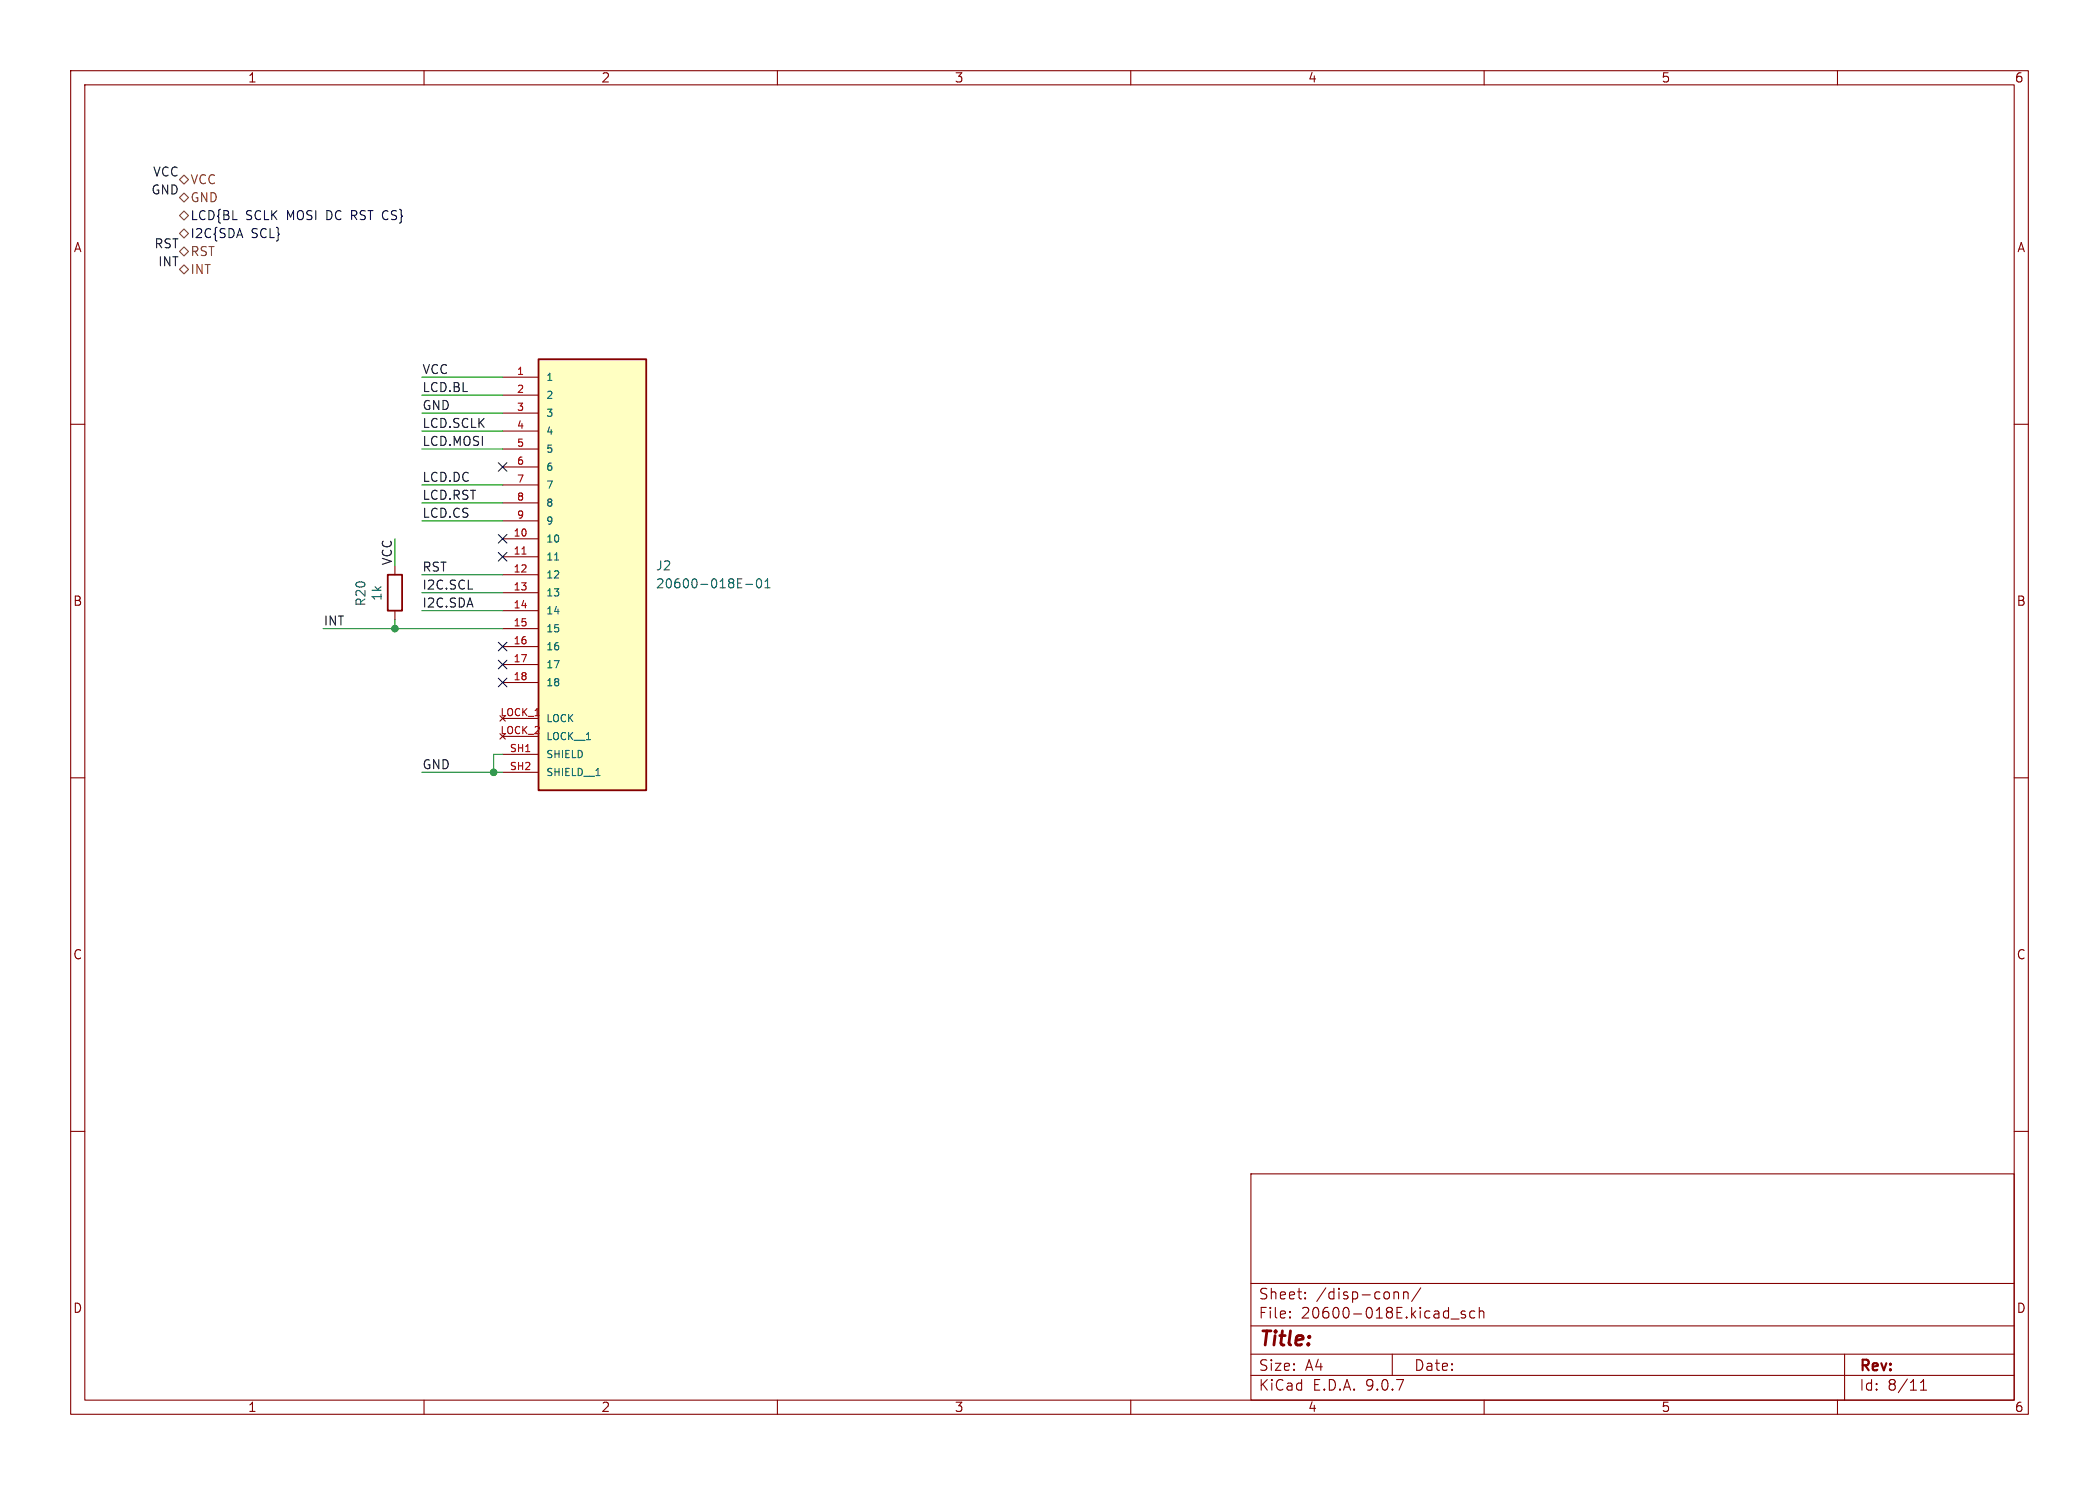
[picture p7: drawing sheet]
<svg xmlns="http://www.w3.org/2000/svg" width="297mm" height="210mm" viewBox="0 0 297 210" stroke-linecap="round" stroke-linejoin="round" font-family="sans-serif">
<g fill="none" stroke="#840000" stroke-width=".15">
<path d="M10 10h277v190h-277zM12 12h273v186h-273zM60 10v2M110 10v2M160 10v2M210 10v2M260 10v2M10 60h2M285 60h2M10 110h2M285 110h2M10 160h2"/>
<path d="M177 166h108v32h-108zM285 160h2M60 198v2M110 198v2M160 198v2M177 194.5h108M177 191.5h108M177 187.5h108M177 181.5h108M182.5 186.3h.1l-.1 .1M182.5 186.3v.1M182.5 185.5v.1"/>
<path d="M182.5 185.5h.1l-.1 .1M184.7 183.6v.1M184.7 183.6h-.1l.1 .1M184.7 182.8v.1M184.7 182.8h-.1l.1 .1M197 191.5v3M197.2 182.7v1M197.2 182.8a.37 .37 0 0 1 .7 .1v.8M198.6 182.8a.37 .37 0 0 1 .6 .1v.8M198.6 182.7v1M201 182.1l-1.3 2M205.3 186.5h1.2"/>
<path d="M207.3 185.5l-.3-.1-.3 .2 .1 .2 .5 .2 .1 .1-.1 .2-.1 .1-.5-.1M208.7 185.5l-.5-.1-.2 .3v.4l.1 .2 .1 .1 .5-.1M209.3 185.5a.37 .37 0 0 1 .7 .1v.8M209.3 184.9v1.5M210 198v2M260 198v2M261 191.5v6.5M271.7 196.6h.9M271.7 195.5l.5-.4v1.5"/>
</g>
<path d="M76.2 50.8h15.2v61h-15.2z" fill="#ffffc2"/>
<path d="M76.2 50.8h15.2v61h-15.2zM54.9 81.3h2v5.1h-2z" fill="none" stroke="#840000" stroke-width=".25"/>
<g fill="none" stroke="#840000" stroke-width=".15">
<path d="M71.1 53.3h5.1M71.1 55.9h5.1M71.1 58.4h5.1M71.1 61h5.1M71.1 63.5h5.1M71.1 66h5.1M71.1 68.6h5.1M71.1 71.1h5.1M71.1 73.7h5.1M71.1 76.2h5.1M71.1 78.7h5.1M55.9 80v1.3"/>
<path d="M55.9 86.4v1.2M71.1 81.3h5.1M71.1 83.8h5.1M71.1 86.4h5.1M71.1 88.9h5.1M71.1 91.4h5.1M71.1 94h5.1M71.1 96.5h5.1M71.1 101.6h5.1M71.1 104.1h5.1M71.1 106.7h5.1M71.1 109.2h5.1"/>
</g>
<path d="M78.5 79.2h.6M105.5 82.6h1M107.2 82l.1-.1a.69 .69 0 0 1 .3 1.1l-.1 .1a.69 .69 0 0 1-.3-1.1zM108.2 83.1h.8M108.2 82.2l.4-.3v1.2M84.3 109.7h.6" fill="none" stroke="#006464" stroke-width=".15"/>
<path d="M73.9 78.4h.5" fill="none" stroke="#a90000" stroke-width=".15"/>
<path d="M25.4 25.4l.6-.6 .7 .6-.7 .6zM25.4 33l.6-.6 .7 .6-.7 .7zM25.4 35.6l.6-.7 .7 .7-.7 .6zM25.4 30.5l.6-.7 .7 .7-.7 .6zM25.4 38.1l.6-.6 .7 .6-.7 .6zM25.4 27.9l.6-.6 .7 .6-.7 .7z" fill="none" stroke="#725600" stroke-width=".15"/>
<g fill="none" stroke="#009600" stroke-width=".15">
<path d="M59.7 58.4h11.4M59.7 55.9h11.4M59.7 53.3h11.4M55.9 76.2v3.8M59.7 61h11.4M59.7 63.5h11.4M59.7 68.6h11.4M59.7 71.1h11.4M59.7 73.7h11.4M45.7 88.9h25.4M55.9 87.6v1.3M59.7 86.4h11.4"/>
<path d="M59.7 83.8h11.4M59.7 81.3h11.4M59.7 109.2h11.4M71.1 106.7h-1.3v2.5"/>
</g>
<path d="M70.5 65.4l1.2 1.2M70.5 78.1l1.2 1.2M70.5 75.6l1.2 1.2M71.7 65.4l-1.2 1.2M71.7 78.1l-1.2 1.2M71.7 75.6l-1.2 1.2M70.5 90.8l1.2 1.2M70.5 93.4l1.2 1.2M70.5 95.9l1.2 1.2M71.7 90.8l-1.2 1.2M71.7 93.4l-1.2 1.2M71.7 95.9l-1.2 1.2" fill="none" stroke="#000084" stroke-width=".15"/>
<g fill="#009600" stroke="#009600" stroke-width=".15">
<circle cx="69.8" cy="109.2" r=".46"/>
<circle cx="55.9" cy="88.9" r=".46"/>
</g>
<text font-size="2.8" fill="#840000" x="178" y="190.9">Title:</text>
<g font-size="2.1" fill="#840000">
<text x="178" y="184">Sheet:</text>
<text x="186.2" y="184">/disp-conn/</text>
<text x="178" y="186.7">File:</text>
<text x="184.1" y="186.7">20600-018E.kicad_sch</text>
<text x="178" y="196.9">KiCad</text>
<text x="178" y="194.1">Size:</text>
<text x="184.7" y="194.1">A4</text>
<text x="185.7" y="196.9">E.D.A.</text>
<text x="193.3" y="196.9">9.0.7</text>
<text x="200" y="194.1">Date:</text>
<text x="263" y="194.3">Rev:</text>
<text x="263" y="196.9">Id:</text>
<text x="267.1" y="196.9">8/11</text>
</g>
<g font-size="1.8" fill="#840000">
<text x="35" y="11.9">1</text>
<text x="85" y="11.9">2</text>
<text x="135" y="11.9">3</text>
<text x="185" y="11.9">4</text>
<text x="235" y="11.9">5</text>
<text x="285" y="11.9">6</text>
<text x="10.3" y="35.9">A</text>
<text x="285.3" y="35.9">A</text>
<text x="10.3" y="85.9">B</text>
<text x="285.3" y="85.9">B</text>
<text x="10.3" y="135.9">C</text>
<text x="285.3" y="135.9">C</text>
<text x="10.3" y="185.9">D</text>
<text x="285.3" y="185.9">D</text>
<text x="35" y="199.9">1</text>
<text x="85" y="199.9">2</text>
<text x="135" y="199.9">3</text>
<text x="185" y="199.9">4</text>
<text x="235" y="199.9">5</text>
<text x="285" y="199.9">6</text>
</g>
<g font-size="1.8" fill="#0f0f0f">
<text x="21.3" y="27.6">GND</text>
<text x="21.6" y="25.1">VCC</text>
<text x="21.7" y="35.2">RST</text>
<text x="22.3" y="37.8">INT</text>
<text x="59.7" y="53">VCC</text>
<text x="59.7" y="58.1">GND</text>
<text x="59.7" y="55.5">LCD.BL</text>
<text x="59.7" y="63.2">LCD.MOSI</text>
<text x="59.7" y="60.6">LCD.SCLK</text>
<text x="59.7" y="70.8">LCD.RST</text>
<text x="59.7" y="68.2">LCD.DC</text>
<text x="59.7" y="73.3">LCD.CS</text>
<text x="55.5" y="80" transform="rotate(-90 55.5 80)">VCC</text>
<text x="59.7" y="80.9">RST</text>
<text x="59.7" y="83.5">I2C.SCL</text>
<text x="45.7" y="88.6">INT</text>
<text x="59.7" y="86">I2C.SDA</text>
<text x="59.7" y="108.9">GND</text>
</g>
<g font-size="1.8" fill="#725600">
<text x="26.9" y="26.3">VCC</text>
<text x="26.9" y="28.8">GND</text>
<text x="26.9" y="36.4">RST</text>
<text x="26.9" y="39">INT</text>
</g>
<g font-size="1.8" fill="#000084">
<text x="26.9" y="33.9">I2C{SDA</text>
<text x="26.9" y="31.3">LCD{BL</text>
<text x="34.7" y="31.3">SCLK</text>
<text x="35.5" y="33.9">SCL}</text>
<text x="40.7" y="31.3">MOSI</text>
<text x="46.5" y="31.3">DC RST CS}</text>
</g>
<g font-size="1.8" fill="#006464">
<text x="92.7" y="80.9">J2</text>
<text x="92.7" y="83.4">20600-018E-01</text>
<text x="51.9" y="85.8" transform="rotate(-90 51.9 85.8)">R20</text>
<text x="54.2" y="85.1" transform="rotate(-90 54.2 85.1)">1k</text>
</g>
<g font-size="1.4" fill="#a90000">
<text x="73" y="53.1">1</text>
<text x="73" y="55.6">2</text>
<text x="73" y="58.2">3</text>
<text x="73" y="60.7">4</text>
<text x="73" y="63.2">5</text>
<text x="73" y="65.8">6</text>
<text x="73" y="68.3">7</text>
<text x="73" y="70.9">8</text>
<text x="72.6" y="75.9">10</text>
<text x="73" y="73.4">9</text>
<text x="72.6" y="78.5">11</text>
<text x="72.6" y="81">12</text>
<text x="72.6" y="83.6">13</text>
<text x="72.6" y="86.1">14</text>
<text x="72.6" y="88.6">15</text>
<text x="72.6" y="91.2">16</text>
<text x="72.6" y="93.7">17</text>
<text x="70.7" y="101.3">LOCK_1</text>
<text x="72.6" y="96.3">18</text>
<text x="70.7" y="103.9">LOCK_2</text>
<text x="72" y="106.4">SH1</text>
<text x="72" y="109">SH2</text>
</g>
<g font-size="1.4" fill="#006464">
<text x="77.2" y="54.1">1</text>
<text x="77.2" y="56.6">2</text>
<text x="77.2" y="59.2">3</text>
<text x="77.2" y="61.7">4</text>
<text x="77.2" y="64.2">5</text>
<text x="77.2" y="66.8">6</text>
<text x="77.2" y="69.3">7</text>
<text x="77.2" y="71.9">8</text>
<text x="77.2" y="74.4">9</text>
<text x="77.2" y="76.9">10</text>
<text x="77.2" y="79.5">11</text>
<text x="77.2" y="82">12</text>
<text x="77.2" y="84.6">13</text>
<text x="77.2" y="87.1">14</text>
<text x="77.2" y="89.6">15</text>
<text x="77.2" y="92.2">16</text>
<text x="77.2" y="94.7">17</text>
<text x="77.2" y="97.3">18</text>
<text x="77.2" y="102.3">LOCK</text>
<text x="77.2" y="104.9">LOCK__1</text>
<text x="77.2" y="107.4">SHIELD</text>
<text x="77.2" y="110">SHIELD__1</text>
</g>
</svg>
